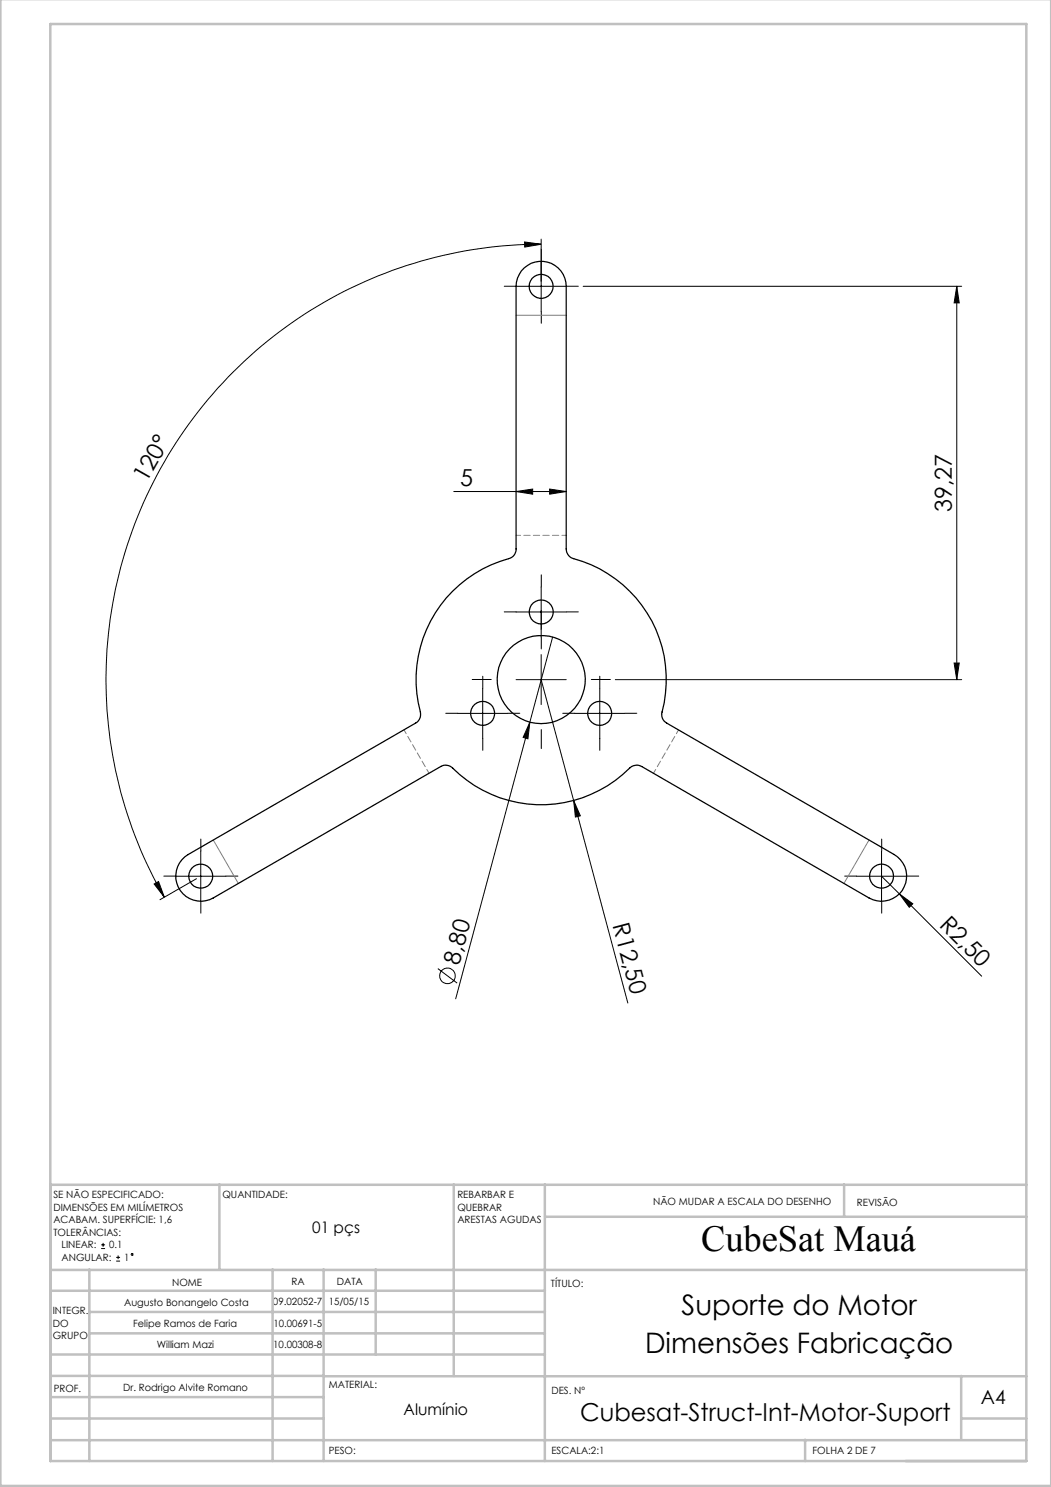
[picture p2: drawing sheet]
<svg xmlns="http://www.w3.org/2000/svg" width="210mm" height="297mm" viewBox="0 0 210 297" stroke-linecap="round" stroke-linejoin="round" font-family="sans-serif">
<g fill="none" stroke="#000" stroke-width=".2">
<path d="M103.1 57.2h10M104.8 48.3l3.3 .5-3.3 .6zM108.1 48.8a86.9 86.9 0 0 0-75.3 130.4M108.1 47.8v14.4M116.5 57.2h75.7M191.2 57.2v78.5M191.2 57.2l.5 3.3h-1.1zM90.7 98.2h22.4M103.1 98.2l3.3-.5v1zM109.8 97.7l3.3 .5-3.3 .5zM108.1 117.2v10M96.4 137.5v10"/>
<path d="M103.1 135.7h10M103.1 122.2h10M108.1 135.7l17.3 64.6M108.1 130.7v10M110.4 127.2l-19.3 72.3M119.8 137.5v10M122.9 135.7h69.3M190.6 132.4h1.1l-.5 3.3zM91.4 142.5h10.1M105.9 144.2l-.4 3.4-1-.3zM114.6 159.9l1.4 3-1 .3zM114.8 142.5h10"/>
<path d="M30.8 176.6l.9-.5 1.1 3.1zM35.1 175h10M39.3 175.5l-7.3 4.2M40.1 170v10M171.2 175h10M176.1 175l3.6 3.5M176.1 170v10M179.7 178.5l2.7 2-.7 .7zM179.7 178.5l16.4 16.5M87.5 193.5l3.8 2.9M20.2 249.4h.8M20.2 248.6h.8"/>
<path d="M20.6 248.2v.8M23.2 251.9h.8M23.2 251.1h.8M23.6 250.8v.7"/>
<circle cx="89.4" cy="194.9" r="1.56"/>
<circle cx="26.4" cy="250.5" r=".19"/>
</g>
<g fill="none" stroke="#000" stroke-width=".2" stroke-dasharray="15.2 1.3 1.3 1.3">
<path d="M103.2 57.2h-2.4M108.2 52.2v-2.4M113.2 57.2h2.4M108.2 62.2v2.4M108.2 117.2v-2.4M96.5 137.5v-2.4M98.2 135.7h-3.8M103.2 122.2h-2.4M108.2 125.7v-3.8M108.2 127.2v2.4M113.2 122.2h2.4M118.2 135.7h3.8"/>
<path d="M119.8 137.5v-2.4M91.5 142.5h-2.4M96.5 147.5v2.4M101.5 142.5h2.4M108.2 145.7v3.8M114.8 142.5h-2.4M119.8 147.5v2.4M124.8 142.5h2.4M35.1 175h-2.4M40.1 170v-2.4M40.1 180v2.4M45.1 175h2.4"/>
<path d="M171.2 175h-2.4M176.2 170v-2.4M176.2 180v2.4M181.2 175h2.4"/>
</g>
<path d="M103.1 63h10M42.6 167.8l5 8.7M173.6 167.8l-5 8.7" fill="none" stroke="#808080" stroke-width=".2"/>
<path d="M113.2 106.9h-10M80.7 145.8l5 8.6M130.6 154.4l5-8.6" fill="none" stroke="#808080" stroke-width=".2" stroke-dasharray="1.3 .6" stroke-dashoffset=".4"/>
<g fill="none" stroke="#c0c0c0" stroke-width=".5">
<path d="M.1 -.1v296.9h209.9v-296.9M10.1 4.8h195v287h-195zM10.1 236.6h195M43.9 236.6v16.9M90.7 236.6v38.2M108.9 236.6v55.2M168.7 236.6v6.3M10.1 257.8h98.8M10.1 253.6h195M17.9 253.5v38.3M54.5 253.5v38.3M64.7 253.5v38.3"/>
<path d="M75.1 253.5v17M108.9 243h96.2M10.1 270.5h98.8M10.1 279h54.6M10.1 274.8h54.6M17.9 266.3h91M17.9 262h91M64.7 274.9h140.4M192.1 274.8v12.7M10.1 283.3h54.6M10.1 287.7h195M160.9 287.5v4.3"/>
<path d="M192.1 283.3h13"/>
</g>
<g fill="#000">
<path d="M105.9 144.2l-.4 3.4-1-.3zM114.6 159.9l1.4 3-1 .3zM179.7 178.5l2.7 2-.7 .7z"/>
<path d="M104.8 48.3l3.3 .5-3.3 .6zM30.8 176.6l.9-.5 1.1 3.1z"/>
<path d="M109.8 97.7l3.3 .5-3.3 .5zM103.1 98.2l3.3-.5v1z"/>
<path d="M190.6 132.4h1.1l-.5 3.3zM191.2 57.2l.5 3.3h-1.1z"/>
</g>
<g fill="none" stroke="#000" stroke-width=".25">
<path d="M104.7 53.5a5 5 0 0 1 5.4-.9 5 5 0 0 1 3 4.6v52.4a2.01 2.01 0 0 0 1.5 2 25 25 0 0 1 17.6 30.9l.1 .7 .2 .6 .7 .6 45.4 26.3a5 5 0 0 1 1.9 6.8 5 5 0 0 1-6.9 1.8l-45.4-26.2a2.05 2.05 0 0 0-2.4 .3 25 25 0 0 1-35.6-.2l-.6-.3-.6-.1-.9 .3-45.5 26.2a5 5 0 0 1-6.8-1.8 5 5 0 0 1 1.8-6.8l45.4-26.3a2.02 2.02 0 0 0 1-2.2 25.2 25.2 0 0 1 18.2-30.9l.5-.4 .4-.9v-52.8a5.1 5.1 0 0 1 1.6-3.7z"/>
<circle cx="108.1" cy="57.2" r="2.41"/>
<circle cx="108.1" cy="135.7" r="8.8"/>
<circle cx="108.1" cy="122.2" r="2.41"/>
<circle cx="96.4" cy="142.5" r="2.4"/>
<circle cx="119.8" cy="142.5" r="2.4"/>
<circle cx="40.1" cy="175" r="2.4"/>
<circle cx="176.1" cy="175" r="2.4"/>
</g>
<text font-size="7.3" x="140.1" y="249.9">CubeSat Mauá</text>
<g font-size="5.6">
<text x="136.2" y="262.7">Suporte do Motor</text>
<text x="128.9" y="270.2">Dimensões Fabricação</text>
</g>
<text font-size="4.9" x="115.9" y="283.9">Cubesat-Struct-Int-Motor-Suport</text>
<g font-size="4.7">
<text x="29.3" y="96.5" transform="rotate(-60 29.3 96.5)">120°</text>
<text x="92" y="97.2">5</text>
<text x="190.2" y="102.3" transform="rotate(-90 190.2 102.3)">39,27</text>
<text x="122.4" y="184.8" transform="rotate(75 122.4 184.8)">R12,50</text>
<text x="187.5" y="185" transform="rotate(45 187.5 185)">R2,50</text>
<text x="91.7" y="192.9" transform="rotate(-75 91.7 192.9)">8,80</text>
</g>
<text font-size="3.9" x="196" y="280.4">A4</text>
<g font-size="3.2">
<text x="62.4" y="246.2">01 pçs</text>
<text x="80.6" y="282.7">Alumínio</text>
</g>
<g font-size="2">
<text x="10.7" y="239.4">SE NÃO ESPECIFICADO:</text>
<text x="44.4" y="239.4">QUANTIDADE:</text>
<text x="91.4" y="239.3">REBARBAR E</text>
<text x="10.7" y="241.9">DIMENSÕES EM MILÍMETROS</text>
<text x="10.7" y="244.4">ACABAM. SUPERFÍCIE: 1,6</text>
<text x="91.4" y="241.8">QUEBRAR</text>
<text x="91.4" y="244.3">ARESTAS AGUDAS</text>
<text x="130.5" y="240.8">NÃO MUDAR A ESCALA DO DESENHO</text>
<text x="171.2" y="241">REVISÃO</text>
<text x="10.7" y="246.9">TOLERÂNCIAS:</text>
<text x="12.3" y="249.4">LINEAR:</text>
<text x="12.3" y="251.9">ANGULAR:</text>
<text x="21.8" y="249.4">0.1</text>
<text x="24.8" y="251.9">1</text>
<text x="34.4" y="256.8">NOME</text>
<text x="58.3" y="256.7">RA</text>
<text x="67.3" y="256.7">DATA</text>
<text x="110.1" y="257.1">TÍTULO:</text>
<text x="10.5" y="262.4">INTEGR.</text>
<text x="24.8" y="260.9">Augusto Bonangelo Costa</text>
<text x="54.5" y="260.7">09.02052-7</text>
<text x="65.7" y="260.7">15/05/15</text>
<text x="10.5" y="264.9">DO</text>
<text x="10.5" y="267.4">GRUPO</text>
<text x="26.6" y="265.1">Felipe Ramos de Faria</text>
<text x="31.3" y="269.2">William Mazi</text>
<text x="54.6" y="269.2">10.00308-8</text>
<text x="54.6" y="265.1">10.00691-5</text>
<text x="10.7" y="277.9">PROF.</text>
<text x="24.6" y="277.8">Dr. Rodrigo Alvite Romano</text>
<text x="65.7" y="277.3">MATERIAL:</text>
<text x="110.2" y="278.5">DES. Nº</text>
<text x="65.7" y="290.3">PESO:</text>
<text x="110.2" y="290.5">ESCALA:2:1</text>
<text x="162.4" y="290.4">FOLHA 2 DE 7</text>
</g>
</svg>
